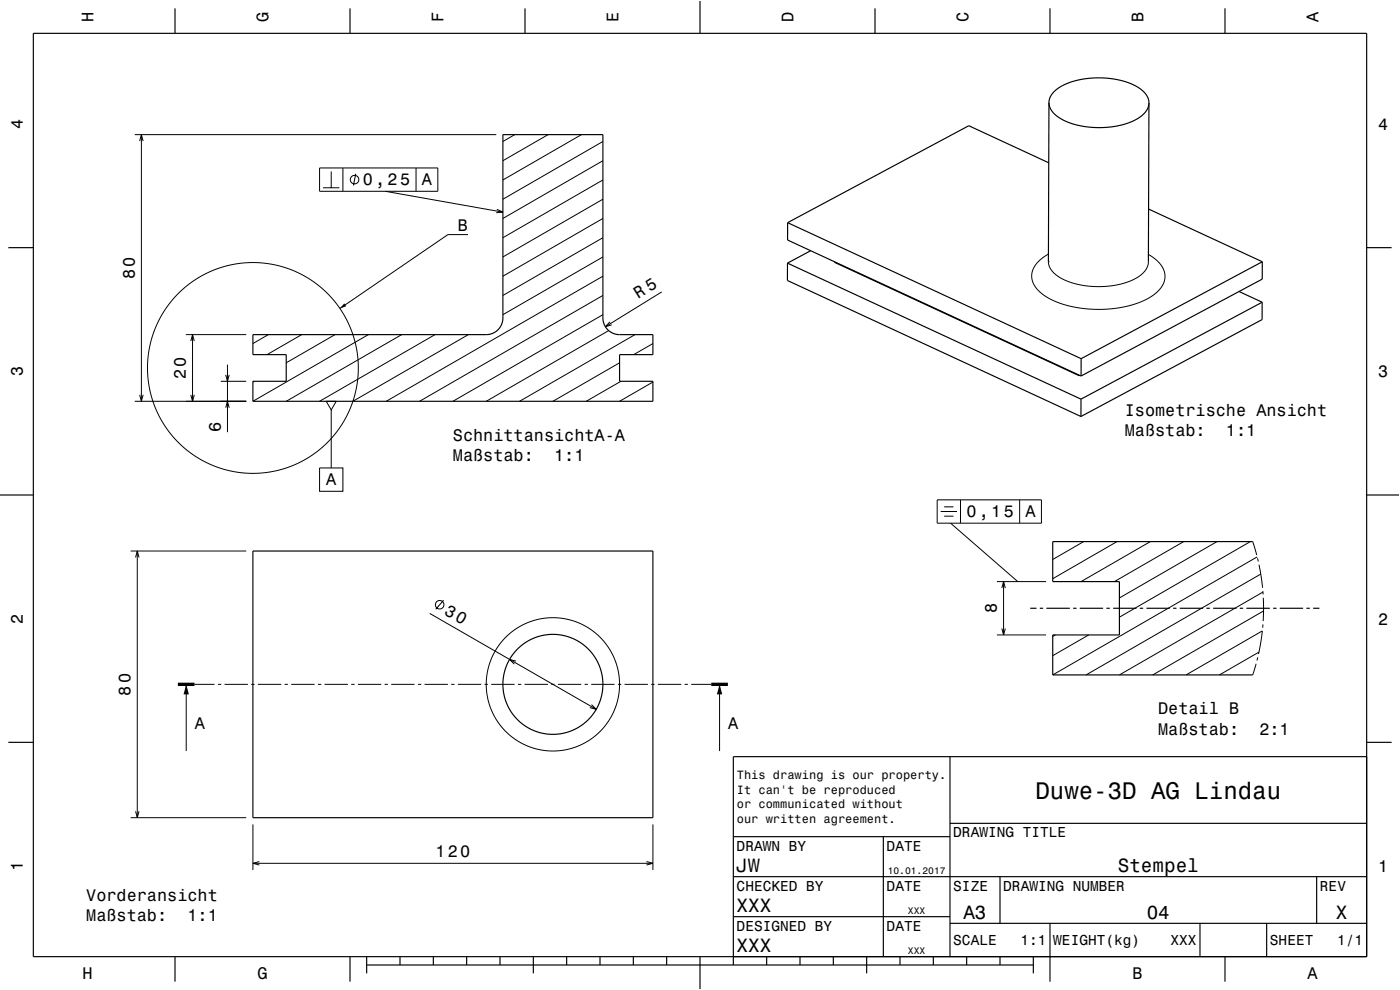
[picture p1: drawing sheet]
<svg xmlns="http://www.w3.org/2000/svg" width="420mm" height="297mm" viewBox="0 0 420 297" stroke-linecap="round" stroke-linejoin="round" font-family="sans-serif">
<g fill="none" stroke="#000" stroke-width=".3">
<path d="M40.4 40.4h108.5M41.9 42.3l.5-1.9 .5 1.9M42.4 40.4v80M95.9 50.4h35.4v7h-35.4zM96.9 56.3h4.9M99.4 51.4v4.9M102.9 50.4v7M106.7 52.1l-.7 3.5M115.6 57.4l35.3 6.2M124.8 50.4v7M154.4 40.4l-3.5 2M164.4 40.4l-13.5 7.8"/>
<path d="M174.4 40.4l-23.5 13.6M180.9 59.8l-30 17.3M180.9 54l-30 17.3M180.9 48.2l-30 17.3M180.9 42.4l-30 17.4M140.4 70.4h-6l-32.4 22.1M149.1 62.8l1.8 .8-2 .2M180.9 77.1l-30 17.3M180.9 71.3l-30 17.3M180.9 65.5l-30 17.4M314.5 78.5l.3 1.3 .9 1.6 1.3 1.2 1.9 1.2 2.3 .9 2.6 .7 5.6 .6 5.9-.6 2.4-.6 2.3-.9 2-1.2 1.4-1.3 .8-1.3 .3-1.5M314.5 76.2l-3 2.3-1.1 1.4-.7 1.4-.2 1.4 .2 1.5 .6 1.4 1 1.3 3.1 2.4 4.1 1.8 5.2 1.3 5.4 .4 5.9-.4 5.3-1.1 4.1-1.8 1.9-1.2 1.4-1.3 1-1.3 .6-1.5 .2-1.4-.2-1.3-.6-1.4-.9-1.3-1.5-1.3-1.8-1.2"/>
<path d="M180.9 94.4l-45 26M180.9 88.6l-55 31.8M180.9 82.9l-65 37.5M182.6 99.2l-36.7 21.2M183 96.6l-1.4 1.4 1.9-.6M198.5 87.6l-16.9 10.4M41.9 118.5l.5 1.9 .5-1.9M55.8 100.4h18.1M57.2 118.5l.6 1.9 .5-1.9M57.2 102.3l.6-1.9 .5 1.9M57.8 100.4v20M66.2 114.4h7.7"/>
<path d="M67.7 112.5l.5 1.9 .6-1.9M68.2 109.4v20.3M76.3 114.4l-.4 .2M80.5 100.4l-4.6 2.7M90.5 100.4l-10.4 6M100.5 100.4l-14.6 8.4M110.5 100.4l-34.6 20M120.5 100.4l-34.6 20M130.5 100.4l-34.6 20M140.5 100.4l-34.6 20M185.9 108.8l-20 11.6M186.3 114.4l-10.4 6"/>
<path d="M190.5 100.4l-34.6 20M195.9 114.6l-10 5.8M195.9 103.1l-5.8 3.3M40.4 120.4h33.5M67.7 122.3l.5-1.9 .6 1.9M97.9 120.4h3l-1.5 2.6zM99.4 123v17.4M95.9 140.4h7v7h-7zM281.2 150h31.2v7h-31.2zM282.2 153.5h4.9M283.3 154.9h2.8M283.3 152.1h2.8"/>
<path d="M285.2 157l20.1 17.5M288.2 150v7M305.9 150v7M39.2 165.3h34.7M40.7 167.2l.5-1.9 .5 1.9M41.2 165.3v80M299.1 174.5h14.7M300.6 176.4l.5-1.9 .5 1.9M301.1 174.5v16M325.1 162.5l-9.3 5.3M335.1 162.5l-19.3 11.1M345.1 162.5l-20.8 12"/>
<path d="M355.1 162.5l-20.8 12M365.1 162.5l-29.3 16.9M375.1 162.5l-39.3 22.7M375.8 162.5l1.2 4M377.2 167.1l-61.4 35.4M377.3 167.5l.2 .9M377.7 169.4l1.1 6.9M378.2 172.2l-52.4 30.3M378.9 177.3v1M378.9 177.6l-43.1 24.9M379 179.3v7M128.9 184l50 28.8"/>
<path d="M133.1 180.1l-2.4 2.7M154.8 198.3l-1.9-.5 1.4 1.4M299.1 190.5h14.7M300.6 188.5l.5 2 .5-2M316.6 190.5l-.8 .4M326.6 190.5l-10.8 6.2M376.8 199.1l-1 3.4M377.3 197.2l-.2 1M377.6 196.2l1.1-6.9-22.9 13.2M377.7 195.6l-11.9 6.9M378.9 187.3l-.1 1M379.1 183.3l-33.3 19.2"/>
<path d="M55.9 205.3v20M58.4 205.3h6M65.4 205.3h1M67.4 205.3h7M75.4 205.3h1M77.4 205.3h7M85.4 205.3h1M87.4 205.3h7M95.4 205.3h1M97.4 205.3h7M105.4 205.3h1M107.4 205.3h7"/>
<path d="M115.4 205.3h1M117.4 205.3h7M125.4 205.3h1M127.4 205.3h7M135.4 205.3h1M137.4 205.3h7M145.4 205.3h1M147.4 205.3h7M155.4 205.3h1M157.4 205.3h7M165.4 205.3h1M167.4 205.3h7"/>
<path d="M175.4 205.3h1M177.4 205.3h7M177.5 211.4l1.4 1.4-2-.5M185.4 205.3h1M187.4 205.3h7M195.4 205.3h1M197.4 205.3h7M205.4 205.3h1M207.4 205.3h6M215.9 205.3v20M39.2 245.3h34.7M40.7 243.4l.5 1.9 .5-1.9"/>
<path d="M75.9 247.3v13.7M75.9 259h120M77.8 258.5l-1.9 .5 1.9 .5M193.9 258.5l2 .5-2 .5M195.9 247.3v13.7"/>
<circle cx="106.4" cy="53.9" r="1.28"/>
<circle cx="75.9" cy="110.4" r="31.6"/>
<circle cx="131.9" cy="181.4" r="1.28"/>
<circle cx="165.9" cy="205.3" r="20"/>
</g>
<g fill="none" stroke="#000" stroke-width=".35">
<path d="M10 10h400v277h-400zM52.5 2.5v7.5M105 2.5v7.5M157.5 2.5v7.5M210 0v10M262.5 2.5v7.5M315 2.5v7.5M367.5 2.5v7.5M314.7 30.8l.2 1.3 1 1.6 1.3 1.2 1.8 1.2 2.6 1 2.4 .6 2.9 .4 2.9 .2 5.6-.6 2.7-.7 2.3-.9 1.7-1.1 1.4-1.3 .9-1.4 .3-1.4M314.7 30.8l.3-1.5 .9-1.4 1.2-1.2 2.1-1.2 2.3-1 2.7-.6 5.6-.5 5.6 .5 2.4 .7 2.5 1 1.8 1 1.5 1.5 .8 1.4 .3 1.4M314.7 30.8l-.2 47.7M344.7 30.9l-.2 47.7"/>
<path d="M314.6 48.8l-24-11.1-54.3 29.1M2.5 74.3h7.5M236.2 78.9v5.2l88.1 40.9M236.2 78.9l88.1 40.8M236.3 66.8l88 40.8M236.3 66.8v5.2l88 40.8M243.2 75.2l-7 3.7M250.4 78.5v.2l73.4 34M344.5 78.6h.1M344.6 62.7l34.1 15.8M378.7 78.5l-54.4 29.1M378.7 78.5v5.2l-54.4 29.1"/>
<path d="M410 74.3h7.5M371.7 87.5l7 3.2M378.7 90.7l-.1 5.2-54.3 29.1M378.7 90.7l-54.4 29M75.9 100.4h70a5 5 0 0 0 5-5v-55h30v55a5 5 0 0 0 5 5h10v6h-10v8h10v6h-120v-6h10v-8h-10zM323.8 112.5v.2M323.9 112.6l-.1 .1M324.3 119.7v5.3M324.3 107.6v5.2M0 148.5h10M410 148.5h10M75.9 165.3h120v80h-120z"/>
<path d="M375.8 162.5h-60v12h20v16h-20v12h60M309.1 182.5h1.8M311.9 182.5h1M313.9 182.5h7M321.9 182.5h1M323.9 182.5h7M331.9 182.5h1M333.9 182.5h7M341.9 182.5h1M343.9 182.5h7M351.9 182.5h1M353.9 182.5h7"/>
<path d="M361.9 182.5h1M363.9 182.5h7M371.9 182.5h1M373.9 182.5h7M381.9 182.5h1M383.9 182.5h7M391.9 182.5h1M393.9 182.5h1.9M2.5 222.7h7.5M285 227v60M410 222.7h7.5M410 227h-190v62.5"/>
<path d="M220 251h65M265 251v36M285 247h125M220 275h65M220 263h190M285 277h125M300 263v14M315 277v17.5M360 277v10M380 277v10M395 263v14M52.5 287v7.5"/>
<path d="M105 287v7.5M110 289.5h200M110 287v5M120 287v2.5M130 287v2.5M140 287v2.5M150 287v2.5M160 287v5M170 287v2.5M180 287v2.5M190 287v2.5M200 287v2.5"/>
<path d="M210 287v10M230 287v2.5M240 287v2.5M250 287v2.5M260 287v5M270 287v2.5M280 287v2.5M290 287v2.5M300 287v2.5M310 287v5M367.5 287v7.5"/>
<circle cx="165.9" cy="205.3" r="15"/>
</g>
<path d="M53.4 205.3h5M213.4 205.3h5" fill="none" stroke="#000" stroke-width="1" stroke-linecap="butt"/>
<g fill="#000">
<path d="M103.3 91l.6 .9-1.9 .6z" fill-rule="evenodd"/>
<path d="M55.9 205.3l.8 3h-1.6z" fill-rule="evenodd"/>
<path d="M215.9 205.3l.8 3h-1.6z" fill-rule="evenodd"/>
</g>
<path d="M0 0h420v297h-420" fill="none" stroke="#fff" stroke-width=".3"/>
<text font-size="7.2" x="310.6" y="239.6">Duwe-3D AG Lindau</text>
<g font-size="5.8">
<text x="221" y="261.6">JW</text>
<text x="335.4" y="261.6">Stempel</text>
<text x="221" y="273.6">XXX</text>
<text x="289" y="275.6">A3</text>
<text x="344" y="275.6">04</text>
<text x="400.8" y="275.6">X</text>
<text x="221" y="285.6">XXX</text>
</g>
<g font-size="5.1">
<text x="191.5" y="89.6" transform="rotate(-32 191.5 89.6)">R 5</text>
<text x="133" y="184.1" transform="rotate(30 133 184.1)">30</text>
</g>
<g font-size="5">
<text x="28.1" y="6.5" transform="rotate(-90 28.1 6.5)">H</text>
<text x="80.6" y="6.5" transform="rotate(-90 80.6 6.5)">G</text>
<text x="133.1" y="6.5" transform="rotate(-90 133.1 6.5)">F</text>
<text x="185.6" y="6.5" transform="rotate(-90 185.6 6.5)">E</text>
<text x="238.1" y="6.5" transform="rotate(-90 238.1 6.5)">D</text>
<text x="290.6" y="6.5" transform="rotate(-90 290.6 6.5)">C</text>
<text x="343.1" y="6.5" transform="rotate(-90 343.1 6.5)">B</text>
<text x="395.6" y="6.5" transform="rotate(-90 395.6 6.5)">A</text>
<text x="6.8" y="38.7" transform="rotate(-90 6.8 38.7)">4</text>
<text x="413.5" y="39">4</text>
<text x="108.8" y="55.6">0,25</text>
<text x="126.6" y="55.6">A</text>
<text x="137.4" y="69.2">B</text>
<text x="40.4" y="83.8" transform="rotate(-90 40.4 83.8)">80</text>
<text x="6.8" y="112.9" transform="rotate(-90 6.8 112.9)">3</text>
<text x="55.8" y="113.8" transform="rotate(-90 55.8 113.8)">20</text>
<text x="413.5" y="113.2">3</text>
<text x="337.4" y="124.9">Isometrische Ansicht</text>
<text x="66.2" y="129.7" transform="rotate(-90 66.2 129.7)">6</text>
<text x="337.4" y="130.9">Maßstab:</text>
<text x="367.8" y="130.9">1:1</text>
<text x="135.9" y="132.2">SchnittansichtA-A</text>
<text x="135.9" y="138.3">Maßstab:</text>
<text x="166.2" y="138.3">1:1</text>
<text x="97.9" y="145.6">A</text>
<text x="289.9" y="155.2">0,15</text>
<text x="307.6" y="155.2">A</text>
<text x="299.1" y="184" transform="rotate(-90 299.1 184)">8</text>
<text x="6.8" y="187.1" transform="rotate(-90 6.8 187.1)">2</text>
<text x="413.5" y="187.4">2</text>
<text x="39.2" y="208.7" transform="rotate(-90 39.2 208.7)">80</text>
<text x="347.4" y="214.3">Detail B</text>
<text x="58.5" y="218.6">A</text>
<text x="218.5" y="218.6">A</text>
<text x="347.4" y="220.4">Maßstab:</text>
<text x="377.8" y="220.4">2:1</text>
<text x="130.6" y="257">120</text>
<text x="6.8" y="261.3" transform="rotate(-90 6.8 261.3)">1</text>
<text x="413.5" y="261.6">1</text>
<text x="25.9" y="270.2">Vorderansicht</text>
<text x="25.9" y="276.2">Maßstab:</text>
<text x="56.2" y="276.2">1:1</text>
<text x="24.7" y="293.8">H</text>
<text x="77.2" y="293.8">G</text>
<text x="339.7" y="293.8">B</text>
<text x="392.2" y="293.8">A</text>
</g>
<g font-size="4.3">
<text x="286" y="251.2">DRAWING TITLE</text>
<text x="221" y="255.2">DRAWN BY</text>
<text x="266" y="255.2">DATE</text>
<text x="221" y="267.2">CHECKED BY</text>
<text x="266" y="267.2">DATE</text>
<text x="286" y="267.2">SIZE</text>
<text x="301" y="267.2">DRAWING NUMBER</text>
<text x="396" y="267.2">REV</text>
<text x="221" y="279.2">DESIGNED BY</text>
<text x="266" y="279.2">DATE</text>
<text x="286" y="283.6">SCALE</text>
<text x="306.2" y="283.6">1:1</text>
<text x="316" y="283.6">WEIGHT(kg)</text>
<text x="351.2" y="283.6">XXX</text>
<text x="381" y="283.6">SHEET</text>
<text x="401.2" y="283.6">1/1</text>
</g>
<g font-size="3.6">
<text x="221.1" y="233.8">This drawing is our property.</text>
<text x="221.1" y="238.1">It can't be reproduced</text>
<text x="221.1" y="242.5">or communicated without</text>
<text x="221.1" y="246.8">our written agreement.</text>
</g>
<g font-size="2.9">
<text x="266.3" y="262.3">10.01.2017</text>
<text x="272.4" y="274.3">XXX</text>
<text x="272.4" y="286.3">XXX</text>
</g>
</svg>
